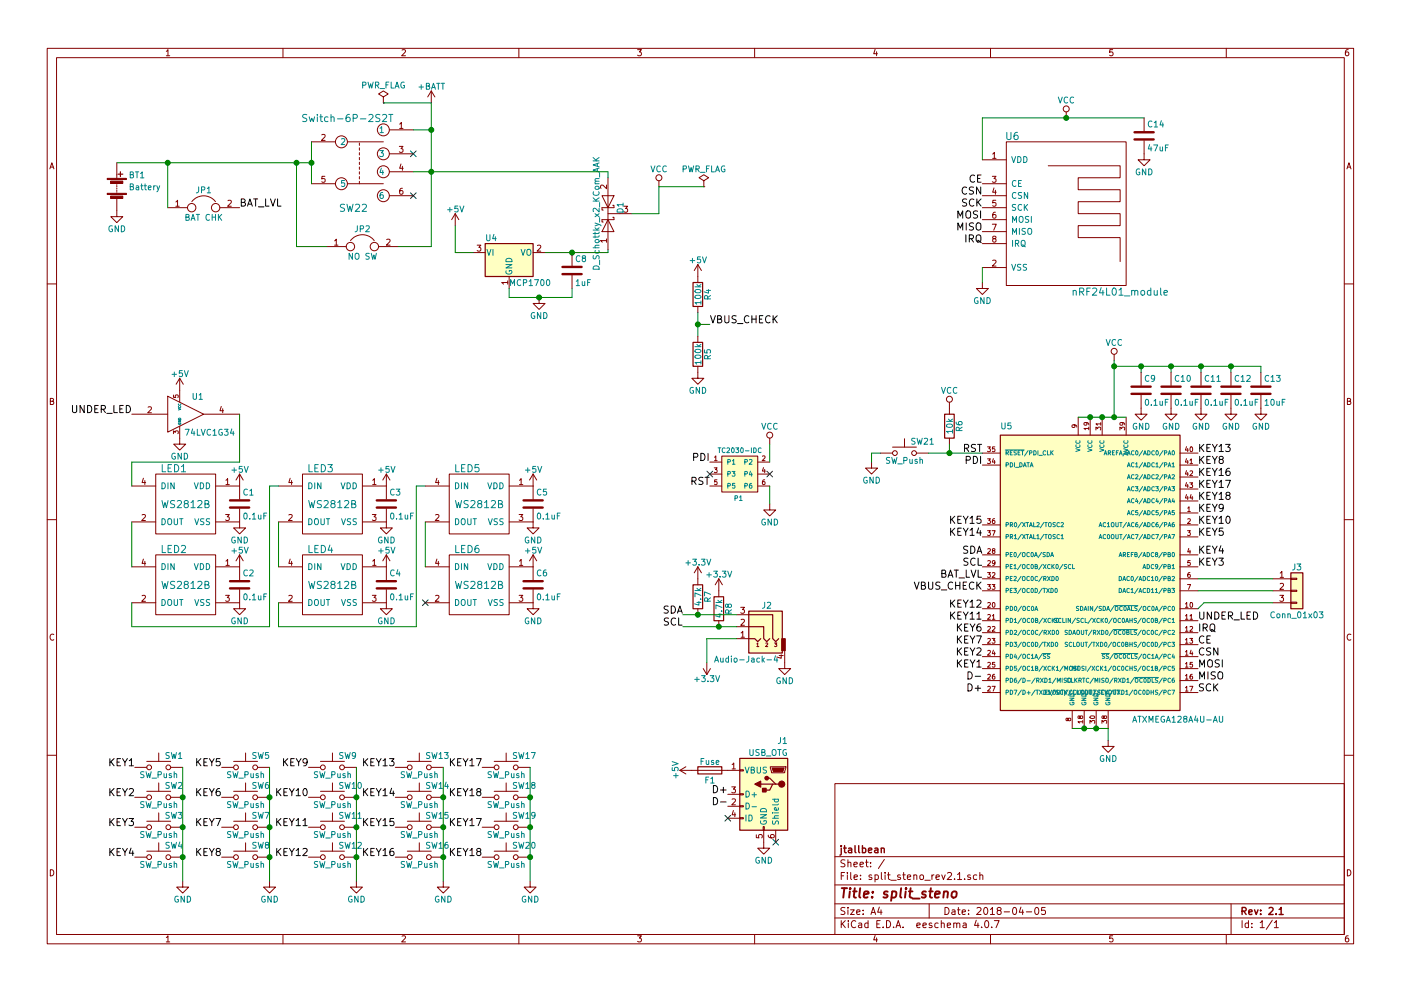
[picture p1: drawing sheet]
EESchema Schematic File Version 2
LIBS:MX_Alps_Hybrids
LIBS:rgb_led
LIBS:atmel
LIBS:bus_switches
LIBS:conn_usb
LIBS:kicad_util
LIBS:logic
LIBS:microchip
LIBS:nordic
LIBS:nordic2
LIBS:onsemi
LIBS:silabs
LIBS:switch
LIBS:Tag-Connect
LIBS:device
LIBS:power
LIBS:switches
LIBS:relays
LIBS:motors
LIBS:transistors
LIBS:conn
LIBS:linear
LIBS:regul
LIBS:74xx
LIBS:cmos4000
LIBS:adc-dac
LIBS:memory
LIBS:xilinx
LIBS:microcontrollers
LIBS:dsp
LIBS:analog_switches
LIBS:motorola
LIBS:texas
LIBS:intel
LIBS:audio
LIBS:interface
LIBS:digital-audio
LIBS:philips
LIBS:display
LIBS:cypress
LIBS:siliconi
LIBS:opto
LIBS:contrib
LIBS:valves
LIBS:split_steno_rev2.1-cache
EELAYER 25 0
EELAYER END
$Descr A4 11693 8268
encoding utf-8
Sheet 1 1
Title "split_steno"
Date "2018-04-05"
Rev "2.1"
Comp "jtallbean"
Comment1 ""
Comment2 ""
Comment3 ""
Comment4 ""
$EndDescr
$Comp
L ATXMEGA128A4U-AU U5
U 1 1
P 9100 4775
F 0 "U5" H 8350 5975 50  0000 L BNN
F 1 "ATXMEGA128A4U-AU" H 9450 3525 50  0000 L BNN
F 2 "Housings_QFP:TQFP-44_10x10mm_Pitch0.8mm" H 9100 4775 50  0001 C CIN
F 3 "" H 9100 4775 50  0001 C CNN
	1    9100 4775
	1    0    0    -1  
$EndComp
$Comp
L Audio-Jack-4 J2
U 1 1
P 6350 5125
F 0 "J2" H 6300 5205 50  0000 C CNN
F 1 "Audio-Jack-4" H 6470 4755 50  0000 C CNN
F 2 "Keebio-Parts:TRRS-PJ-320A" H 6600 5225 50  0001 C CNN
F 3 "" H 6600 5225 50  0001 C CNN
	1    6350 5125
	-1   0    0    -1  
$EndComp
$Comp
L SW_Push SW21
U 1 1
P 7550 3775
F 0 "SW21" H 7600 3875 50  0000 L CNN
F 1 "SW_Push" H 7550 3715 50  0000 C CNN
F 2 "Keebio-Parts:SW_Tactile_SPST_Angled_MJTP1117" H 7550 3975 50  0001 C CNN
F 3 "" H 7550 3975 50  0001 C CNN
	1    7550 3775
	1    0    0    -1  
$EndComp
$Comp
L WS2812B LED2
U 1 1
P 1550 4875
F 0 "LED2" H 1450 5175 60  0000 C CNN
F 1 "WS2812B" H 1550 4875 60  0000 C CNN
F 2 "WS2812B:WS2812B" H 1550 4875 60  0001 C CNN
F 3 "" H 1550 4875 60  0001 C CNN
	1    1550 4875
	1    0    0    -1  
$EndComp
$Comp
L WS2812B LED4
U 1 1
P 2775 4875
F 0 "LED4" H 2675 5175 60  0000 C CNN
F 1 "WS2812B" H 2775 4875 60  0000 C CNN
F 2 "WS2812B:WS2812B" H 2775 4875 60  0001 C CNN
F 3 "" H 2775 4875 60  0001 C CNN
	1    2775 4875
	1    0    0    -1  
$EndComp
$Comp
L +5V #PWR01
U 1 1
P 2000 4050
F 0 "#PWR01" H 2000 3900 50  0001 C CNN
F 1 "+5V" H 2000 4190 50  0000 C CNN
F 2 "" H 2000 4050 50  0001 C CNN
F 3 "" H 2000 4050 50  0001 C CNN
	1    2000 4050
	1    0    0    -1  
$EndComp
$Comp
L +5V #PWR02
U 1 1
P 3225 4050
F 0 "#PWR02" H 3225 3900 50  0001 C CNN
F 1 "+5V" H 3225 4190 50  0000 C CNN
F 2 "" H 3225 4050 50  0001 C CNN
F 3 "" H 3225 4050 50  0001 C CNN
	1    3225 4050
	1    0    0    -1  
$EndComp
$Comp
L +5V #PWR03
U 1 1
P 3225 4725
F 0 "#PWR03" H 3225 4575 50  0001 C CNN
F 1 "+5V" H 3225 4865 50  0000 C CNN
F 2 "" H 3225 4725 50  0001 C CNN
F 3 "" H 3225 4725 50  0001 C CNN
	1    3225 4725
	1    0    0    -1  
$EndComp
$Comp
L +5V #PWR04
U 1 1
P 2000 4725
F 0 "#PWR04" H 2000 4575 50  0001 C CNN
F 1 "+5V" H 2000 4865 50  0000 C CNN
F 2 "" H 2000 4725 50  0001 C CNN
F 3 "" H 2000 4725 50  0001 C CNN
	1    2000 4725
	1    0    0    -1  
$EndComp
$Comp
L GND #PWR05
U 1 1
P 2000 4350
F 0 "#PWR05" H 2000 4100 50  0001 C CNN
F 1 "GND" H 2000 4200 50  0000 C CNN
F 2 "" H 2000 4350 50  0001 C CNN
F 3 "" H 2000 4350 50  0001 C CNN
	1    2000 4350
	1    0    0    -1  
$EndComp
$Comp
L GND #PWR06
U 1 1
P 3225 4350
F 0 "#PWR06" H 3225 4100 50  0001 C CNN
F 1 "GND" H 3225 4200 50  0000 C CNN
F 2 "" H 3225 4350 50  0001 C CNN
F 3 "" H 3225 4350 50  0001 C CNN
	1    3225 4350
	1    0    0    -1  
$EndComp
$Comp
L GND #PWR07
U 1 1
P 3225 5025
F 0 "#PWR07" H 3225 4775 50  0001 C CNN
F 1 "GND" H 3225 4875 50  0000 C CNN
F 2 "" H 3225 5025 50  0001 C CNN
F 3 "" H 3225 5025 50  0001 C CNN
	1    3225 5025
	1    0    0    -1  
$EndComp
$Comp
L GND #PWR08
U 1 1
P 2000 5025
F 0 "#PWR08" H 2000 4775 50  0001 C CNN
F 1 "GND" H 2000 4875 50  0000 C CNN
F 2 "" H 2000 5025 50  0001 C CNN
F 3 "" H 2000 5025 50  0001 C CNN
	1    2000 5025
	1    0    0    -1  
$EndComp
$Comp
L 74LVC1G34 U1
U 1 1
P 1550 3450
F 0 "U1" H 1650 3600 50  0000 C CNN
F 1 "74LVC1G34" H 1750 3300 50  0000 C CNN
F 2 "TO_SOT_Packages_SMD:SOT-353_SC-70-5_Handsoldering" H 1550 3450 50  0001 C CNN
F 3 "" H 1550 3450 50  0001 C CNN
	1    1550 3450
	1    0    0    -1  
$EndComp
$Comp
L GND #PWR09
U 1 1
P 1500 3650
F 0 "#PWR09" H 1500 3400 50  0001 C CNN
F 1 "GND" H 1500 3500 50  0000 C CNN
F 2 "" H 1500 3650 50  0001 C CNN
F 3 "" H 1500 3650 50  0001 C CNN
	1    1500 3650
	1    0    0    -1  
$EndComp
$Comp
L +5V #PWR010
U 1 1
P 1500 3250
F 0 "#PWR010" H 1500 3100 50  0001 C CNN
F 1 "+5V" H 1500 3390 50  0000 C CNN
F 2 "" H 1500 3250 50  0001 C CNN
F 3 "" H 1500 3250 50  0001 C CNN
	1    1500 3250
	1    0    0    -1  
$EndComp
Text Label 1100 3450 2    60   ~ 0
UNDER_LED
$Comp
L nRF24L01_module U6
U 1 1
P 8900 1775
F 0 "U6" H 8450 2425 60  0000 C CNN
F 1 "nRF24L01_module" H 9350 1125 60  0000 C CNN
F 2 "nordic:NRF24L01-Module-SMD" H 8900 1725 60  0001 C CNN
F 3 "" H 8900 1725 60  0001 C CNN
	1    8900 1775
	1    0    0    -1  
$EndComp
$Comp
L GND #PWR011
U 1 1
P 9550 1275
F 0 "#PWR011" H 9550 1025 50  0001 C CNN
F 1 "GND" H 9550 1125 50  0000 C CNN
F 2 "" H 9550 1275 50  0001 C CNN
F 3 "" H 9550 1275 50  0001 C CNN
	1    9550 1275
	1    0    0    -1  
$EndComp
$Comp
L GND #PWR012
U 1 1
P 8200 2350
F 0 "#PWR012" H 8200 2100 50  0001 C CNN
F 1 "GND" H 8200 2200 50  0000 C CNN
F 2 "" H 8200 2350 50  0001 C CNN
F 3 "" H 8200 2350 50  0001 C CNN
	1    8200 2350
	1    0    0    -1  
$EndComp
$Comp
L VCC #PWR013
U 1 1
P 8900 975
F 0 "#PWR013" H 8900 825 50  0001 C CNN
F 1 "VCC" H 8900 1125 50  0000 C CNN
F 2 "" H 8900 975 50  0001 C CNN
F 3 "" H 8900 975 50  0001 C CNN
	1    8900 975 
	1    0    0    -1  
$EndComp
$Comp
L GND #PWR014
U 1 1
P 9250 6175
F 0 "#PWR014" H 9250 5925 50  0001 C CNN
F 1 "GND" H 9250 6025 50  0000 C CNN
F 2 "" H 9250 6175 50  0001 C CNN
F 3 "" H 9250 6175 50  0001 C CNN
	1    9250 6175
	1    0    0    -1  
$EndComp
$Comp
L GND #PWR015
U 1 1
P 9525 3400
F 0 "#PWR015" H 9525 3150 50  0001 C CNN
F 1 "GND" H 9525 3250 50  0000 C CNN
F 2 "" H 9525 3400 50  0001 C CNN
F 3 "" H 9525 3400 50  0001 C CNN
	1    9525 3400
	1    0    0    -1  
$EndComp
$Comp
L GND #PWR016
U 1 1
P 9775 3400
F 0 "#PWR016" H 9775 3150 50  0001 C CNN
F 1 "GND" H 9775 3250 50  0000 C CNN
F 2 "" H 9775 3400 50  0001 C CNN
F 3 "" H 9775 3400 50  0001 C CNN
	1    9775 3400
	1    0    0    -1  
$EndComp
$Comp
L GND #PWR017
U 1 1
P 10025 3400
F 0 "#PWR017" H 10025 3150 50  0001 C CNN
F 1 "GND" H 10025 3250 50  0000 C CNN
F 2 "" H 10025 3400 50  0001 C CNN
F 3 "" H 10025 3400 50  0001 C CNN
	1    10025 3400
	1    0    0    -1  
$EndComp
$Comp
L GND #PWR018
U 1 1
P 10275 3400
F 0 "#PWR018" H 10275 3150 50  0001 C CNN
F 1 "GND" H 10275 3250 50  0000 C CNN
F 2 "" H 10275 3400 50  0001 C CNN
F 3 "" H 10275 3400 50  0001 C CNN
	1    10275 3400
	1    0    0    -1  
$EndComp
$Comp
L GND #PWR019
U 1 1
P 10525 3400
F 0 "#PWR019" H 10525 3150 50  0001 C CNN
F 1 "GND" H 10525 3250 50  0000 C CNN
F 2 "" H 10525 3400 50  0001 C CNN
F 3 "" H 10525 3400 50  0001 C CNN
	1    10525 3400
	1    0    0    -1  
$EndComp
$Comp
L VCC #PWR020
U 1 1
P 9300 3000
F 0 "#PWR020" H 9300 2850 50  0001 C CNN
F 1 "VCC" H 9300 3150 50  0000 C CNN
F 2 "" H 9300 3000 50  0001 C CNN
F 3 "" H 9300 3000 50  0001 C CNN
	1    9300 3000
	1    0    0    -1  
$EndComp
Text Label 8200 1525 2    60   ~ 0
CE
Text Label 8200 1625 2    60   ~ 0
CSN
Text Label 8200 1725 2    60   ~ 0
SCK
Text Label 8200 1825 2    60   ~ 0
MOSI
Text Label 8200 1925 2    60   ~ 0
MISO
Text Label 8200 2025 2    60   ~ 0
IRQ
$Comp
L VCC #PWR021
U 1 1
P 7925 3400
F 0 "#PWR021" H 7925 3250 50  0001 C CNN
F 1 "VCC" H 7925 3550 50  0000 C CNN
F 2 "" H 7925 3400 50  0001 C CNN
F 3 "" H 7925 3400 50  0001 C CNN
	1    7925 3400
	1    0    0    -1  
$EndComp
Text Label 8200 3775 2    60   ~ 0
RST
Text Label 8200 3875 2    60   ~ 0
PDI
$Comp
L GND #PWR022
U 1 1
P 7275 3850
F 0 "#PWR022" H 7275 3600 50  0001 C CNN
F 1 "GND" H 7275 3700 50  0000 C CNN
F 2 "" H 7275 3850 50  0001 C CNN
F 3 "" H 7275 3850 50  0001 C CNN
	1    7275 3850
	1    0    0    -1  
$EndComp
Text Label 10000 5175 0    60   ~ 0
UNDER_LED
Text Label 10000 5475 0    60   ~ 0
CSN
Text Label 10000 5575 0    60   ~ 0
MOSI
Text Label 10000 5675 0    60   ~ 0
MISO
Text Label 10000 5775 0    60   ~ 0
SCK
Text Label 10000 5375 0    60   ~ 0
CE
Text Label 10000 5275 0    60   ~ 0
IRQ
$Comp
L Battery BT1
U 1 1
P 975 1550
F 0 "BT1" H 1075 1650 50  0000 L CNN
F 1 "Battery" H 1075 1550 50  0000 L CNN
F 2 "battery:CR2032_BK-913" V 975 1610 50  0001 C CNN
F 3 "" V 975 1610 50  0001 C CNN
	1    975  1550
	1    0    0    -1  
$EndComp
$Comp
L GND #PWR023
U 1 1
P 975 1750
F 0 "#PWR023" H 975 1500 50  0001 C CNN
F 1 "GND" H 975 1600 50  0000 C CNN
F 2 "" H 975 1750 50  0001 C CNN
F 3 "" H 975 1750 50  0001 C CNN
	1    975  1750
	1    0    0    -1  
$EndComp
$Comp
L Jumper JP1
U 1 1
P 1700 1725
F 0 "JP1" H 1700 1875 50  0000 C CNN
F 1 "BAT CHK" H 1700 1645 50  0000 C CNN
F 2 "jumper:Jumper_1x02_P2.54mm_THT" H 1700 1725 50  0001 C CNN
F 3 "" H 1700 1725 50  0001 C CNN
	1    1700 1725
	1    0    0    -1  
$EndComp
$Comp
L C C1
U 1 1
P 2000 4200
F 0 "C1" H 2025 4300 50  0000 L CNN
F 1 "0.1uF" H 2025 4100 50  0000 L CNN
F 2 "Capacitors_SMD:C_0603_HandSoldering" H 2038 4050 50  0001 C CNN
F 3 "" H 2000 4200 50  0001 C CNN
	1    2000 4200
	1    0    0    -1  
$EndComp
$Comp
L WS2812B LED1
U 1 1
P 1550 4200
F 0 "LED1" H 1450 4500 60  0000 C CNN
F 1 "WS2812B" H 1550 4200 60  0000 C CNN
F 2 "WS2812B:WS2812B" H 1550 4200 60  0001 C CNN
F 3 "" H 1550 4200 60  0001 C CNN
	1    1550 4200
	1    0    0    -1  
$EndComp
$Comp
L WS2812B LED3
U 1 1
P 2775 4200
F 0 "LED3" H 2675 4500 60  0000 C CNN
F 1 "WS2812B" H 2775 4200 60  0000 C CNN
F 2 "WS2812B:WS2812B" H 2775 4200 60  0001 C CNN
F 3 "" H 2775 4200 60  0001 C CNN
	1    2775 4200
	1    0    0    -1  
$EndComp
$Comp
L C C2
U 1 1
P 2000 4875
F 0 "C2" H 2025 4975 50  0000 L CNN
F 1 "0.1uF" H 2025 4775 50  0000 L CNN
F 2 "Capacitors_SMD:C_0603_HandSoldering" H 2038 4725 50  0001 C CNN
F 3 "" H 2000 4875 50  0001 C CNN
	1    2000 4875
	1    0    0    -1  
$EndComp
$Comp
L C C3
U 1 1
P 3225 4200
F 0 "C3" H 3250 4300 50  0000 L CNN
F 1 "0.1uF" H 3250 4100 50  0000 L CNN
F 2 "Capacitors_SMD:C_0603_HandSoldering" H 3263 4050 50  0001 C CNN
F 3 "" H 3225 4200 50  0001 C CNN
	1    3225 4200
	1    0    0    -1  
$EndComp
$Comp
L C C4
U 1 1
P 3225 4875
F 0 "C4" H 3250 4975 50  0000 L CNN
F 1 "0.1uF" H 3250 4775 50  0000 L CNN
F 2 "Capacitors_SMD:C_0603_HandSoldering" H 3263 4725 50  0001 C CNN
F 3 "" H 3225 4875 50  0001 C CNN
	1    3225 4875
	1    0    0    -1  
$EndComp
$Comp
L C C14
U 1 1
P 9550 1125
F 0 "C14" H 9575 1225 50  0000 L CNN
F 1 "47uF" H 9575 1025 50  0000 L CNN
F 2 "Capacitors_SMD:C_0603_HandSoldering" H 9588 975 50  0001 C CNN
F 3 "" H 9550 1125 50  0001 C CNN
	1    9550 1125
	1    0    0    -1  
$EndComp
$Comp
L R R6
U 1 1
P 7925 3550
F 0 "R6" V 8005 3550 50  0000 C CNN
F 1 "10k" V 7925 3550 50  0000 C CNN
F 2 "Resistors_SMD:R_0603_HandSoldering" V 7855 3550 50  0001 C CNN
F 3 "" H 7925 3550 50  0001 C CNN
	1    7925 3550
	1    0    0    -1  
$EndComp
$Comp
L C C9
U 1 1
P 9525 3250
F 0 "C9" H 9550 3350 50  0000 L CNN
F 1 "0.1uF" H 9550 3150 50  0000 L CNN
F 2 "Capacitors_SMD:C_0603_HandSoldering" H 9563 3100 50  0001 C CNN
F 3 "" H 9525 3250 50  0001 C CNN
	1    9525 3250
	1    0    0    -1  
$EndComp
$Comp
L C C10
U 1 1
P 9775 3250
F 0 "C10" H 9800 3350 50  0000 L CNN
F 1 "0.1uF" H 9800 3150 50  0000 L CNN
F 2 "Capacitors_SMD:C_0603_HandSoldering" H 9813 3100 50  0001 C CNN
F 3 "" H 9775 3250 50  0001 C CNN
	1    9775 3250
	1    0    0    -1  
$EndComp
$Comp
L C C11
U 1 1
P 10025 3250
F 0 "C11" H 10050 3350 50  0000 L CNN
F 1 "0.1uF" H 10050 3150 50  0000 L CNN
F 2 "Capacitors_SMD:C_0603_HandSoldering" H 10063 3100 50  0001 C CNN
F 3 "" H 10025 3250 50  0001 C CNN
	1    10025 3250
	1    0    0    -1  
$EndComp
$Comp
L C C12
U 1 1
P 10275 3250
F 0 "C12" H 10300 3350 50  0000 L CNN
F 1 "0.1uF" H 10300 3150 50  0000 L CNN
F 2 "Capacitors_SMD:C_0603_HandSoldering" H 10313 3100 50  0001 C CNN
F 3 "" H 10275 3250 50  0001 C CNN
	1    10275 3250
	1    0    0    -1  
$EndComp
$Comp
L C C13
U 1 1
P 10525 3250
F 0 "C13" H 10550 3350 50  0000 L CNN
F 1 "10uF" H 10550 3150 50  0000 L CNN
F 2 "Capacitors_SMD:C_0603_HandSoldering" H 10563 3100 50  0001 C CNN
F 3 "" H 10525 3250 50  0001 C CNN
	1    10525 3250
	1    0    0    -1  
$EndComp
$Comp
L Jumper JP2
U 1 1
P 3025 2050
F 0 "JP2" H 3025 2200 50  0000 C CNN
F 1 "NO SW" H 3025 1970 50  0000 C CNN
F 2 "jumper:Jumper_1x02_P2.54mm_THT" H 3025 2050 50  0001 C CNN
F 3 "" H 3025 2050 50  0001 C CNN
	1    3025 2050
	1    0    0    -1  
$EndComp
$Comp
L Switch-6P-2S2T SW22
U 1 1
P 2950 1375
F 0 "SW22" H 2950 1025 60  0000 C CNN
F 1 "Switch-6P-2S2T" H 2900 1775 60  0000 C CNN
F 2 "switch:SlideSwitch_C&K_JS202011CQN" H 2900 1575 60  0001 C CNN
F 3 "" H 2900 1575 60  0001 C CNN
	1    2950 1375
	1    0    0    -1  
$EndComp
$Comp
L PWR_FLAG #FLG024
U 1 1
P 3200 850
F 0 "#FLG024" H 3200 925 50  0001 C CNN
F 1 "PWR_FLAG" H 3200 1000 50  0000 C CNN
F 2 "" H 3200 850 50  0001 C CNN
F 3 "" H 3200 850 50  0001 C CNN
	1    3200 850 
	1    0    0    -1  
$EndComp
$Comp
L +BATT #PWR025
U 1 1
P 3600 850
F 0 "#PWR025" H 3600 700 50  0001 C CNN
F 1 "+BATT" H 3600 990 50  0000 C CNN
F 2 "" H 3600 850 50  0001 C CNN
F 3 "" H 3600 850 50  0001 C CNN
	1    3600 850 
	1    0    0    -1  
$EndComp
NoConn ~ 3450 1275
NoConn ~ 3450 1625
Text Label 2000 1725 0    60   ~ 0
BAT_LVL
$Comp
L D_Schottky_x2_KCom_AAK D1
U 1 1
P 5075 1775
F 0 "D1" H 5125 1675 50  0000 C CNN
F 1 "D_Schottky_x2_KCom_AAK" H 5075 1875 50  0000 C CNN
F 2 "TO_SOT_Packages_SMD:SOT-23_Handsoldering" H 5075 1775 50  0001 C CNN
F 3 "" H 5075 1775 50  0001 C CNN
	1    5075 1775
	0    -1   -1   0   
$EndComp
$Comp
L MCP1700 U4
U 1 1
P 4250 2100
F 0 "U4" H 4100 2225 50  0000 C CNN
F 1 "MCP1700" H 4250 1850 50  0000 L CNN
F 2 "TO_SOT_Packages_SMD:SOT-23_Handsoldering" H 4350 2350 50  0001 C CNN
F 3 "" H 4250 2100 50  0001 C CNN
	1    4250 2100
	1    0    0    -1  
$EndComp
$Comp
L C C8
U 1 1
P 4775 2250
F 0 "C8" H 4800 2350 50  0000 L CNN
F 1 "1uF" H 4800 2150 50  0000 L CNN
F 2 "Capacitors_SMD:C_0603_HandSoldering" H 4813 2100 50  0001 C CNN
F 3 "" H 4775 2250 50  0001 C CNN
	1    4775 2250
	1    0    0    -1  
$EndComp
$Comp
L GND #PWR026
U 1 1
P 4500 2475
F 0 "#PWR026" H 4500 2225 50  0001 C CNN
F 1 "GND" H 4500 2325 50  0000 C CNN
F 2 "" H 4500 2475 50  0001 C CNN
F 3 "" H 4500 2475 50  0001 C CNN
	1    4500 2475
	1    0    0    -1  
$EndComp
$Comp
L VCC #PWR027
U 1 1
P 5500 1550
F 0 "#PWR027" H 5500 1400 50  0001 C CNN
F 1 "VCC" H 5500 1700 50  0000 C CNN
F 2 "" H 5500 1550 50  0001 C CNN
F 3 "" H 5500 1550 50  0001 C CNN
	1    5500 1550
	1    0    0    -1  
$EndComp
$Comp
L PWR_FLAG #FLG028
U 1 1
P 5875 1550
F 0 "#FLG028" H 5875 1625 50  0001 C CNN
F 1 "PWR_FLAG" H 5875 1700 50  0000 C CNN
F 2 "" H 5875 1550 50  0001 C CNN
F 3 "" H 5875 1550 50  0001 C CNN
	1    5875 1550
	1    0    0    -1  
$EndComp
$Comp
L +5V #PWR029
U 1 1
P 3800 1875
F 0 "#PWR029" H 3800 1725 50  0001 C CNN
F 1 "+5V" H 3800 2015 50  0000 C CNN
F 2 "" H 3800 1875 50  0001 C CNN
F 3 "" H 3800 1875 50  0001 C CNN
	1    3800 1875
	1    0    0    -1  
$EndComp
Text Label 8200 4925 2    60   ~ 0
VBUS_CHECK
$Comp
L TC2030-IDC P1
U 1 1
P 6175 3950
F 0 "P1" H 6125 3750 40  0000 L CNN
F 1 "TC2030-IDC" H 6175 4150 40  0000 C CNN
F 2 "Tag-Connect:TC2030-NL_SMALL_AND_IDC_PDI" H 6175 3950 60  0001 C CNN
F 3 "" H 6175 3950 60  0001 C CNN
	1    6175 3950
	1    0    0    -1  
$EndComp
$Comp
L VCC #PWR030
U 1 1
P 6425 3700
F 0 "#PWR030" H 6425 3550 50  0001 C CNN
F 1 "VCC" H 6425 3850 50  0000 C CNN
F 2 "" H 6425 3700 50  0001 C CNN
F 3 "" H 6425 3700 50  0001 C CNN
	1    6425 3700
	1    0    0    -1  
$EndComp
$Comp
L GND #PWR031
U 1 1
P 6425 4200
F 0 "#PWR031" H 6425 3950 50  0001 C CNN
F 1 "GND" H 6425 4050 50  0000 C CNN
F 2 "" H 6425 4200 50  0001 C CNN
F 3 "" H 6425 4200 50  0001 C CNN
	1    6425 4200
	1    0    0    -1  
$EndComp
Text Label 5925 3850 2    60   ~ 0
PDI
Text Label 5925 4050 2    60   ~ 0
RST
NoConn ~ 6425 3950
NoConn ~ 5925 3950
Wire Wire Line
	1100 5025 1100 5225
Wire Wire Line
	2250 4050 2325 4050
Wire Wire Line
	1100 4050 1100 3850
Wire Wire Line
	1100 3850 2000 3850
Wire Wire Line
	8200 1325 8200 975 
Wire Wire Line
	8200 975  9550 975 
Connection ~ 8900 975 
Wire Wire Line
	8950 6075 9250 6075
Connection ~ 9050 6075
Connection ~ 9150 6075
Wire Wire Line
	9250 6075 9250 6175
Wire Wire Line
	9000 3475 9400 3475
Connection ~ 9100 3475
Connection ~ 9200 3475
Connection ~ 9300 3475
Wire Wire Line
	8200 2225 8200 2350
Wire Wire Line
	7750 3775 8200 3775
Wire Wire Line
	7925 3700 7925 3775
Connection ~ 7925 3775
Wire Wire Line
	7350 3775 7275 3775
Wire Wire Line
	7275 3775 7275 3850
Wire Wire Line
	2000 3850 2000 3450
Wire Wire Line
	1100 4350 1100 4725
Wire Wire Line
	2325 4725 2325 4350
Wire Wire Line
	2250 4050 2250 5225
Wire Wire Line
	2250 5225 1100 5225
Wire Wire Line
	9300 3000 9300 3475
Wire Wire Line
	9300 3050 10525 3050
Wire Wire Line
	10525 3050 10525 3100
Connection ~ 9300 3050
Wire Wire Line
	10275 3050 10275 3100
Connection ~ 10275 3050
Wire Wire Line
	10025 3050 10025 3100
Connection ~ 10025 3050
Wire Wire Line
	9775 3050 9775 3100
Connection ~ 9775 3050
Wire Wire Line
	9525 3050 9525 3100
Connection ~ 9525 3050
Wire Wire Line
	1400 1725 1400 1350
Connection ~ 1400 1350
Wire Wire Line
	2600 1175 2600 1525
Connection ~ 2600 1350
Wire Wire Line
	2475 1350 2475 2050
Wire Wire Line
	2475 2050 2725 2050
Connection ~ 2475 1350
Wire Wire Line
	3200 850  3600 850 
Wire Wire Line
	3600 850  3600 2050
Wire Wire Line
	3600 2050 3325 2050
Wire Wire Line
	3450 1075 3600 1075
Connection ~ 3600 1075
Wire Wire Line
	3450 1425 5075 1425
Connection ~ 3600 1425
Wire Wire Line
	5075 1425 5075 1475
Wire Wire Line
	5075 2100 5075 2075
Wire Wire Line
	4550 2100 5075 2100
Connection ~ 4775 2100
Wire Wire Line
	3950 2100 3800 2100
Wire Wire Line
	3800 2100 3800 1875
Wire Wire Line
	4250 2400 4250 2475
Wire Wire Line
	4250 2475 4775 2475
Wire Wire Line
	4775 2475 4775 2400
Connection ~ 4500 2475
Wire Wire Line
	5275 1775 5500 1775
Wire Wire Line
	5500 1775 5500 1550
Wire Wire Line
	5500 1550 5875 1550
Wire Wire Line
	6425 3850 6425 3700
Wire Wire Line
	6425 4050 6425 4200
$Comp
L +5V #PWR032
U 1 1
P 5775 6425
F 0 "#PWR032" H 5775 6275 50  0001 C CNN
F 1 "+5V" H 5775 6565 50  0000 C CNN
F 2 "" H 5775 6425 50  0001 C CNN
F 3 "" H 5775 6425 50  0001 C CNN
	1    5775 6425
	0    -1   -1   0   
$EndComp
Text Label 6075 6725 2    60   ~ 0
D-
Text Label 6075 6625 2    60   ~ 0
D+
$Comp
L SW_Push SW1
U 1 1
P 1325 6400
F 0 "SW1" H 1375 6500 50  0000 L CNN
F 1 "SW_Push" H 1325 6340 50  0000 C CNN
F 2 "Keebio-Parts:Hybrid_PCB_100H_Dual_hole" H 1325 6600 50  0001 C CNN
F 3 "" H 1325 6600 50  0001 C CNN
	1    1325 6400
	1    0    0    -1  
$EndComp
$Comp
L SW_Push SW2
U 1 1
P 1325 6650
F 0 "SW2" H 1375 6750 50  0000 L CNN
F 1 "SW_Push" H 1325 6590 50  0000 C CNN
F 2 "Keebio-Parts:Hybrid_PCB_100H_Dual_hole" H 1325 6850 50  0001 C CNN
F 3 "" H 1325 6850 50  0001 C CNN
	1    1325 6650
	1    0    0    -1  
$EndComp
$Comp
L SW_Push SW3
U 1 1
P 1325 6900
F 0 "SW3" H 1375 7000 50  0000 L CNN
F 1 "SW_Push" H 1325 6840 50  0000 C CNN
F 2 "Keebio-Parts:Hybrid_PCB_100H_Dual_hole-flip" H 1325 7100 50  0001 C CNN
F 3 "" H 1325 7100 50  0001 C CNN
	1    1325 6900
	1    0    0    -1  
$EndComp
$Comp
L SW_Push SW4
U 1 1
P 1325 7150
F 0 "SW4" H 1375 7250 50  0000 L CNN
F 1 "SW_Push" H 1325 7090 50  0000 C CNN
F 2 "Keebio-Parts:Hybrid_PCB_100H_Dual_hole-flip" H 1325 7350 50  0001 C CNN
F 3 "" H 1325 7350 50  0001 C CNN
	1    1325 7150
	1    0    0    -1  
$EndComp
Text Label 1125 6400 2    60   ~ 0
KEY1
Text Label 1125 6650 2    60   ~ 0
KEY2
Text Label 1125 6900 2    60   ~ 0
KEY3
Text Label 1125 7150 2    60   ~ 0
KEY4
$Comp
L SW_Push SW5
U 1 1
P 2050 6400
F 0 "SW5" H 2100 6500 50  0000 L CNN
F 1 "SW_Push" H 2050 6340 50  0000 C CNN
F 2 "Keebio-Parts:Hybrid_PCB_100H_Dual_hole-flip" H 2050 6600 50  0001 C CNN
F 3 "" H 2050 6600 50  0001 C CNN
	1    2050 6400
	1    0    0    -1  
$EndComp
$Comp
L SW_Push SW6
U 1 1
P 2050 6650
F 0 "SW6" H 2100 6750 50  0000 L CNN
F 1 "SW_Push" H 2050 6590 50  0000 C CNN
F 2 "Keebio-Parts:Hybrid_PCB_100H_Dual_hole-flip" H 2050 6850 50  0001 C CNN
F 3 "" H 2050 6850 50  0001 C CNN
	1    2050 6650
	1    0    0    -1  
$EndComp
$Comp
L SW_Push SW7
U 1 1
P 2050 6900
F 0 "SW7" H 2100 7000 50  0000 L CNN
F 1 "SW_Push" H 2050 6840 50  0000 C CNN
F 2 "Keebio-Parts:Hybrid_PCB_100H_Dual_hole-flip" H 2050 7100 50  0001 C CNN
F 3 "" H 2050 7100 50  0001 C CNN
	1    2050 6900
	1    0    0    -1  
$EndComp
$Comp
L SW_Push SW8
U 1 1
P 2050 7150
F 0 "SW8" H 2100 7250 50  0000 L CNN
F 1 "SW_Push" H 2050 7090 50  0000 C CNN
F 2 "Keebio-Parts:Hybrid_PCB_100H_Dual_hole" H 2050 7350 50  0001 C CNN
F 3 "" H 2050 7350 50  0001 C CNN
	1    2050 7150
	1    0    0    -1  
$EndComp
Text Label 1850 6400 2    60   ~ 0
KEY5
Text Label 1850 6650 2    60   ~ 0
KEY6
Text Label 1850 6900 2    60   ~ 0
KEY7
Text Label 1850 7150 2    60   ~ 0
KEY8
$Comp
L SW_Push SW9
U 1 1
P 2775 6400
F 0 "SW9" H 2825 6500 50  0000 L CNN
F 1 "SW_Push" H 2775 6340 50  0000 C CNN
F 2 "Keebio-Parts:Hybrid_PCB_100H_Dual_hole" H 2775 6600 50  0001 C CNN
F 3 "" H 2775 6600 50  0001 C CNN
	1    2775 6400
	1    0    0    -1  
$EndComp
$Comp
L SW_Push SW10
U 1 1
P 2775 6650
F 0 "SW10" H 2825 6750 50  0000 L CNN
F 1 "SW_Push" H 2775 6590 50  0000 C CNN
F 2 "Keebio-Parts:Hybrid_PCB_100H_Dual_hole" H 2775 6850 50  0001 C CNN
F 3 "" H 2775 6850 50  0001 C CNN
	1    2775 6650
	1    0    0    -1  
$EndComp
$Comp
L SW_Push SW11
U 1 1
P 2775 6900
F 0 "SW11" H 2825 7000 50  0000 L CNN
F 1 "SW_Push" H 2775 6840 50  0000 C CNN
F 2 "Keebio-Parts:Hybrid_PCB_100H_Dual_hole" H 2775 7100 50  0001 C CNN
F 3 "" H 2775 7100 50  0001 C CNN
	1    2775 6900
	1    0    0    -1  
$EndComp
$Comp
L SW_Push SW12
U 1 1
P 2775 7150
F 0 "SW12" H 2825 7250 50  0000 L CNN
F 1 "SW_Push" H 2775 7090 50  0000 C CNN
F 2 "Keebio-Parts:Hybrid_PCB_100H_Dual_hole" H 2775 7350 50  0001 C CNN
F 3 "" H 2775 7350 50  0001 C CNN
	1    2775 7150
	1    0    0    -1  
$EndComp
Text Label 2575 6400 2    60   ~ 0
KEY9
Text Label 2575 6650 2    60   ~ 0
KEY10
Text Label 2575 6900 2    60   ~ 0
KEY11
Text Label 2575 7150 2    60   ~ 0
KEY12
$Comp
L SW_Push SW13
U 1 1
P 3500 6400
F 0 "SW13" H 3550 6500 50  0000 L CNN
F 1 "SW_Push" H 3500 6340 50  0000 C CNN
F 2 "Keebio-Parts:Hybrid_PCB_100H_Dual_hole-flip" H 3500 6600 50  0001 C CNN
F 3 "" H 3500 6600 50  0001 C CNN
	1    3500 6400
	1    0    0    -1  
$EndComp
$Comp
L SW_Push SW14
U 1 1
P 3500 6650
F 0 "SW14" H 3550 6750 50  0000 L CNN
F 1 "SW_Push" H 3500 6590 50  0000 C CNN
F 2 "Keebio-Parts:Hybrid_PCB_100H_Dual_hole-flip" H 3500 6850 50  0001 C CNN
F 3 "" H 3500 6850 50  0001 C CNN
	1    3500 6650
	1    0    0    -1  
$EndComp
$Comp
L SW_Push SW15
U 1 1
P 3500 6900
F 0 "SW15" H 3550 7000 50  0000 L CNN
F 1 "SW_Push" H 3500 6840 50  0000 C CNN
F 2 "Keebio-Parts:Hybrid_PCB_100H_Dual_hole-flip" H 3500 7100 50  0001 C CNN
F 3 "" H 3500 7100 50  0001 C CNN
	1    3500 6900
	1    0    0    -1  
$EndComp
$Comp
L SW_Push SW16
U 1 1
P 3500 7150
F 0 "SW16" H 3550 7250 50  0000 L CNN
F 1 "SW_Push" H 3500 7090 50  0000 C CNN
F 2 "Keebio-Parts:Hybrid_PCB_100H_Dual_hole-flip" H 3500 7350 50  0001 C CNN
F 3 "" H 3500 7350 50  0001 C CNN
	1    3500 7150
	1    0    0    -1  
$EndComp
Text Label 3300 6400 2    60   ~ 0
KEY13
Text Label 3300 6650 2    60   ~ 0
KEY14
Text Label 3300 6900 2    60   ~ 0
KEY15
Text Label 3300 7150 2    60   ~ 0
KEY16
$Comp
L SW_Push SW17
U 1 1
P 4225 6400
F 0 "SW17" H 4275 6500 50  0000 L CNN
F 1 "SW_Push" H 4225 6340 50  0000 C CNN
F 2 "Keebio-Parts:Hybrid_PCB_100H_Dual_hole" H 4225 6600 50  0001 C CNN
F 3 "" H 4225 6600 50  0001 C CNN
	1    4225 6400
	1    0    0    -1  
$EndComp
$Comp
L SW_Push SW18
U 1 1
P 4225 6650
F 0 "SW18" H 4275 6750 50  0000 L CNN
F 1 "SW_Push" H 4225 6590 50  0000 C CNN
F 2 "Keebio-Parts:Hybrid_PCB_100H_Dual_hole" H 4225 6850 50  0001 C CNN
F 3 "" H 4225 6850 50  0001 C CNN
	1    4225 6650
	1    0    0    -1  
$EndComp
$Comp
L SW_Push SW19
U 1 1
P 4225 6900
F 0 "SW19" H 4275 7000 50  0000 L CNN
F 1 "SW_Push" H 4225 6840 50  0000 C CNN
F 2 "Keebio-Parts:Hybrid_PCB_200H-dual-nosilk" H 4225 7100 50  0001 C CNN
F 3 "" H 4225 7100 50  0001 C CNN
	1    4225 6900
	1    0    0    -1  
$EndComp
$Comp
L SW_Push SW20
U 1 1
P 4225 7150
F 0 "SW20" H 4275 7250 50  0000 L CNN
F 1 "SW_Push" H 4225 7090 50  0000 C CNN
F 2 "Keebio-Parts:Hybrid_PCB_200H-dual-nosilk" H 4225 7350 50  0001 C CNN
F 3 "" H 4225 7350 50  0001 C CNN
	1    4225 7150
	1    0    0    -1  
$EndComp
Text Label 4025 6400 2    60   ~ 0
KEY17
Text Label 4025 6650 2    60   ~ 0
KEY18
Text Label 4025 6900 2    60   ~ 0
KEY17
Text Label 4025 7150 2    60   ~ 0
KEY18
$Comp
L GND #PWR033
U 1 1
P 4425 7350
F 0 "#PWR033" H 4425 7100 50  0001 C CNN
F 1 "GND" H 4425 7200 50  0000 C CNN
F 2 "" H 4425 7350 50  0001 C CNN
F 3 "" H 4425 7350 50  0001 C CNN
	1    4425 7350
	1    0    0    -1  
$EndComp
$Comp
L GND #PWR034
U 1 1
P 3700 7350
F 0 "#PWR034" H 3700 7100 50  0001 C CNN
F 1 "GND" H 3700 7200 50  0000 C CNN
F 2 "" H 3700 7350 50  0001 C CNN
F 3 "" H 3700 7350 50  0001 C CNN
	1    3700 7350
	1    0    0    -1  
$EndComp
$Comp
L GND #PWR035
U 1 1
P 2975 7350
F 0 "#PWR035" H 2975 7100 50  0001 C CNN
F 1 "GND" H 2975 7200 50  0000 C CNN
F 2 "" H 2975 7350 50  0001 C CNN
F 3 "" H 2975 7350 50  0001 C CNN
	1    2975 7350
	1    0    0    -1  
$EndComp
$Comp
L GND #PWR036
U 1 1
P 2250 7350
F 0 "#PWR036" H 2250 7100 50  0001 C CNN
F 1 "GND" H 2250 7200 50  0000 C CNN
F 2 "" H 2250 7350 50  0001 C CNN
F 3 "" H 2250 7350 50  0001 C CNN
	1    2250 7350
	1    0    0    -1  
$EndComp
$Comp
L GND #PWR037
U 1 1
P 1525 7350
F 0 "#PWR037" H 1525 7100 50  0001 C CNN
F 1 "GND" H 1525 7200 50  0000 C CNN
F 2 "" H 1525 7350 50  0001 C CNN
F 3 "" H 1525 7350 50  0001 C CNN
	1    1525 7350
	1    0    0    -1  
$EndComp
Wire Wire Line
	1525 6400 1525 7350
Wire Wire Line
	2250 6400 2250 7350
Wire Wire Line
	2975 6400 2975 7350
Wire Wire Line
	3700 6400 3700 7350
Wire Wire Line
	4425 6400 4425 7350
Connection ~ 1525 6650
Connection ~ 1525 6900
Connection ~ 1525 7150
Connection ~ 2250 6650
Connection ~ 2250 6900
Connection ~ 2250 7150
Connection ~ 2975 6650
Connection ~ 2975 6900
Connection ~ 2975 7150
Connection ~ 3700 7150
Connection ~ 3700 6900
Connection ~ 3700 6650
Connection ~ 4425 6650
Connection ~ 4425 6900
Connection ~ 4425 7150
$Comp
L USB_OTG J1
U 1 1
P 6375 6625
F 0 "J1" H 6175 7075 50  0000 L CNN
F 1 "USB_OTG" H 6175 6975 50  0000 L CNN
F 2 "keyboard_parts:USB_miniB_hirose_5S8" H 6525 6575 50  0001 C CNN
F 3 "" H 6525 6575 50  0001 C CNN
	1    6375 6625
	-1   0    0    -1  
$EndComp
NoConn ~ 6475 7025
$Comp
L GND #PWR038
U 1 1
P 6375 7025
F 0 "#PWR038" H 6375 6775 50  0001 C CNN
F 1 "GND" H 6375 6875 50  0000 C CNN
F 2 "" H 6375 7025 50  0001 C CNN
F 3 "" H 6375 7025 50  0001 C CNN
	1    6375 7025
	1    0    0    -1  
$EndComp
$Comp
L GND #PWR039
U 1 1
P 6550 5525
F 0 "#PWR039" H 6550 5275 50  0001 C CNN
F 1 "GND" H 6550 5375 50  0000 C CNN
F 2 "" H 6550 5525 50  0001 C CNN
F 3 "" H 6550 5525 50  0001 C CNN
	1    6550 5525
	-1   0    0    -1  
$EndComp
Text Label 5700 5225 2    60   ~ 0
SCL
Text Label 5700 5125 2    60   ~ 0
SDA
Text Label 8200 4625 2    60   ~ 0
SDA
Text Label 8200 4725 2    60   ~ 0
SCL
$Comp
L +3.3V #PWR040
U 1 1
P 5900 5525
F 0 "#PWR040" H 5900 5375 50  0001 C CNN
F 1 "+3.3V" H 5900 5665 50  0000 C CNN
F 2 "" H 5900 5525 50  0001 C CNN
F 3 "" H 5900 5525 50  0001 C CNN
	1    5900 5525
	-1   0    0    1   
$EndComp
Wire Wire Line
	6150 5325 5900 5325
Wire Wire Line
	5900 5325 5900 5525
$Comp
L R R8
U 1 1
P 6000 5075
F 0 "R8" V 6080 5075 50  0000 C CNN
F 1 "4.7k" V 6000 5075 50  0000 C CNN
F 2 "Resistors_SMD:R_0603_HandSoldering" V 5930 5075 50  0001 C CNN
F 3 "" H 6000 5075 50  0001 C CNN
	1    6000 5075
	1    0    0    -1  
$EndComp
$Comp
L R R7
U 1 1
P 5825 4975
F 0 "R7" V 5905 4975 50  0000 C CNN
F 1 "4.7k" V 5825 4975 50  0000 C CNN
F 2 "Resistors_SMD:R_0603_HandSoldering" V 5755 4975 50  0001 C CNN
F 3 "" H 5825 4975 50  0001 C CNN
	1    5825 4975
	1    0    0    -1  
$EndComp
Wire Wire Line
	5700 5125 6150 5125
Connection ~ 5825 5125
Wire Wire Line
	5700 5225 6150 5225
Connection ~ 6000 5225
$Comp
L +3.3V #PWR041
U 1 1
P 6000 4925
F 0 "#PWR041" H 6000 4775 50  0001 C CNN
F 1 "+3.3V" H 6000 5065 50  0000 C CNN
F 2 "" H 6000 4925 50  0001 C CNN
F 3 "" H 6000 4925 50  0001 C CNN
	1    6000 4925
	1    0    0    -1  
$EndComp
$Comp
L +3.3V #PWR042
U 1 1
P 5825 4825
F 0 "#PWR042" H 5825 4675 50  0001 C CNN
F 1 "+3.3V" H 5825 4965 50  0000 C CNN
F 2 "" H 5825 4825 50  0001 C CNN
F 3 "" H 5825 4825 50  0001 C CNN
	1    5825 4825
	1    0    0    -1  
$EndComp
Text Label 8200 5675 2    60   ~ 0
D-
Text Label 8200 5775 2    60   ~ 0
D+
Text Label 8200 5575 2    60   ~ 0
KEY1
Text Label 8200 5475 2    60   ~ 0
KEY2
Text Label 10000 4725 0    60   ~ 0
KEY3
Text Label 10000 4625 0    60   ~ 0
KEY4
Text Label 10000 4475 0    60   ~ 0
KEY5
Text Label 8200 5275 2    60   ~ 0
KEY6
Text Label 8200 5375 2    60   ~ 0
KEY7
Text Label 10000 3875 0    60   ~ 0
KEY8
Text Label 10000 4275 0    60   ~ 0
KEY9
Text Label 10000 4375 0    60   ~ 0
KEY10
Text Label 8200 5175 2    60   ~ 0
KEY11
Text Label 8200 5075 2    60   ~ 0
KEY12
Text Label 10000 3775 0    60   ~ 0
KEY13
Text Label 8200 4475 2    60   ~ 0
KEY14
Text Label 8200 4375 2    60   ~ 0
KEY15
Text Label 10000 3975 0    60   ~ 0
KEY16
Text Label 10000 4075 0    60   ~ 0
KEY17
Text Label 10000 4175 0    60   ~ 0
KEY18
$Comp
L Fuse F1
U 1 1
P 5925 6425
F 0 "F1" V 6005 6425 50  0000 C CNN
F 1 "Fuse" V 5850 6425 50  0000 C CNN
F 2 "Fuse_Holders_and_Fuses:Fuse_SMD1206_HandSoldering" V 5855 6425 50  0001 C CNN
F 3 "" H 5925 6425 50  0001 C CNN
	1    5925 6425
	0    1    1    0   
$EndComp
Connection ~ 5825 2700
Wire Wire Line
	5925 2700 5825 2700
Wire Wire Line
	5825 2600 5825 2800
$Comp
L GND #PWR043
U 1 1
P 5825 3100
F 0 "#PWR043" H 5825 2850 50  0001 C CNN
F 1 "GND" H 5825 2950 50  0000 C CNN
F 2 "" H 5825 3100 50  0001 C CNN
F 3 "" H 5825 3100 50  0001 C CNN
	1    5825 3100
	1    0    0    -1  
$EndComp
$Comp
L +5V #PWR044
U 1 1
P 5825 2300
F 0 "#PWR044" H 5825 2150 50  0001 C CNN
F 1 "+5V" H 5825 2440 50  0000 C CNN
F 2 "" H 5825 2300 50  0001 C CNN
F 3 "" H 5825 2300 50  0001 C CNN
	1    5825 2300
	1    0    0    -1  
$EndComp
$Comp
L R R5
U 1 1
P 5825 2950
F 0 "R5" V 5905 2950 50  0000 C CNN
F 1 "100k" V 5825 2950 50  0000 C CNN
F 2 "Resistors_SMD:R_0603_HandSoldering" V 5755 2950 50  0001 C CNN
F 3 "" H 5825 2950 50  0001 C CNN
	1    5825 2950
	1    0    0    -1  
$EndComp
$Comp
L R R4
U 1 1
P 5825 2450
F 0 "R4" V 5905 2450 50  0000 C CNN
F 1 "100k" V 5825 2450 50  0000 C CNN
F 2 "Resistors_SMD:R_0603_HandSoldering" V 5755 2450 50  0001 C CNN
F 3 "" H 5825 2450 50  0001 C CNN
	1    5825 2450
	1    0    0    -1  
$EndComp
Text Label 5925 2700 0    60   ~ 0
VBUS_CHECK
NoConn ~ 6075 6825
$Comp
L WS2812B LED6
U 1 1
P 4000 4875
F 0 "LED6" H 3900 5175 60  0000 C CNN
F 1 "WS2812B" H 4000 4875 60  0000 C CNN
F 2 "WS2812B:WS2812B" H 4000 4875 60  0001 C CNN
F 3 "" H 4000 4875 60  0001 C CNN
	1    4000 4875
	1    0    0    -1  
$EndComp
$Comp
L +5V #PWR045
U 1 1
P 4450 4050
F 0 "#PWR045" H 4450 3900 50  0001 C CNN
F 1 "+5V" H 4450 4190 50  0000 C CNN
F 2 "" H 4450 4050 50  0001 C CNN
F 3 "" H 4450 4050 50  0001 C CNN
	1    4450 4050
	1    0    0    -1  
$EndComp
$Comp
L +5V #PWR046
U 1 1
P 4450 4725
F 0 "#PWR046" H 4450 4575 50  0001 C CNN
F 1 "+5V" H 4450 4865 50  0000 C CNN
F 2 "" H 4450 4725 50  0001 C CNN
F 3 "" H 4450 4725 50  0001 C CNN
	1    4450 4725
	1    0    0    -1  
$EndComp
$Comp
L GND #PWR047
U 1 1
P 4450 4350
F 0 "#PWR047" H 4450 4100 50  0001 C CNN
F 1 "GND" H 4450 4200 50  0000 C CNN
F 2 "" H 4450 4350 50  0001 C CNN
F 3 "" H 4450 4350 50  0001 C CNN
	1    4450 4350
	1    0    0    -1  
$EndComp
$Comp
L GND #PWR048
U 1 1
P 4450 5025
F 0 "#PWR048" H 4450 4775 50  0001 C CNN
F 1 "GND" H 4450 4875 50  0000 C CNN
F 2 "" H 4450 5025 50  0001 C CNN
F 3 "" H 4450 5025 50  0001 C CNN
	1    4450 5025
	1    0    0    -1  
$EndComp
NoConn ~ 3550 5025
$Comp
L WS2812B LED5
U 1 1
P 4000 4200
F 0 "LED5" H 3900 4500 60  0000 C CNN
F 1 "WS2812B" H 4000 4200 60  0000 C CNN
F 2 "WS2812B:WS2812B" H 4000 4200 60  0001 C CNN
F 3 "" H 4000 4200 60  0001 C CNN
	1    4000 4200
	1    0    0    -1  
$EndComp
$Comp
L C C5
U 1 1
P 4450 4200
F 0 "C5" H 4475 4300 50  0000 L CNN
F 1 "0.1uF" H 4475 4100 50  0000 L CNN
F 2 "Capacitors_SMD:C_0603_HandSoldering" H 4488 4050 50  0001 C CNN
F 3 "" H 4450 4200 50  0001 C CNN
	1    4450 4200
	1    0    0    -1  
$EndComp
$Comp
L C C6
U 1 1
P 4450 4875
F 0 "C6" H 4475 4975 50  0000 L CNN
F 1 "0.1uF" H 4475 4775 50  0000 L CNN
F 2 "Capacitors_SMD:C_0603_HandSoldering" H 4488 4725 50  0001 C CNN
F 3 "" H 4450 4875 50  0001 C CNN
	1    4450 4875
	1    0    0    -1  
$EndComp
Wire Wire Line
	3475 4050 3550 4050
Wire Wire Line
	3550 4725 3550 4350
Wire Wire Line
	3475 4050 3475 5225
Wire Wire Line
	3475 5225 2325 5225
Wire Wire Line
	2325 5225 2325 5025
Text Label 8200 4825 2    60   ~ 0
BAT_LVL
Wire Wire Line
	975  1350 2600 1350
$Comp
L Conn_01x03 J3
U 1 1
P 10825 4925
F 0 "J3" H 10825 5125 50  0000 C CNN
F 1 "Conn_01x03" H 10825 4725 50  0000 C CNN
F 2 "Pin_Headers:Pin_Header_Straight_1x03_Pitch2.54mm" H 10825 4925 50  0001 C CNN
F 3 "" H 10825 4925 50  0001 C CNN
	1    10825 4925
	1    0    0    -1  
$EndComp
Wire Wire Line
	10000 4825 10625 4825
Wire Wire Line
	10000 4925 10625 4925
Wire Wire Line
	10000 5075 10050 5025
Wire Wire Line
	10050 5025 10625 5025
$EndSCHEMATC
